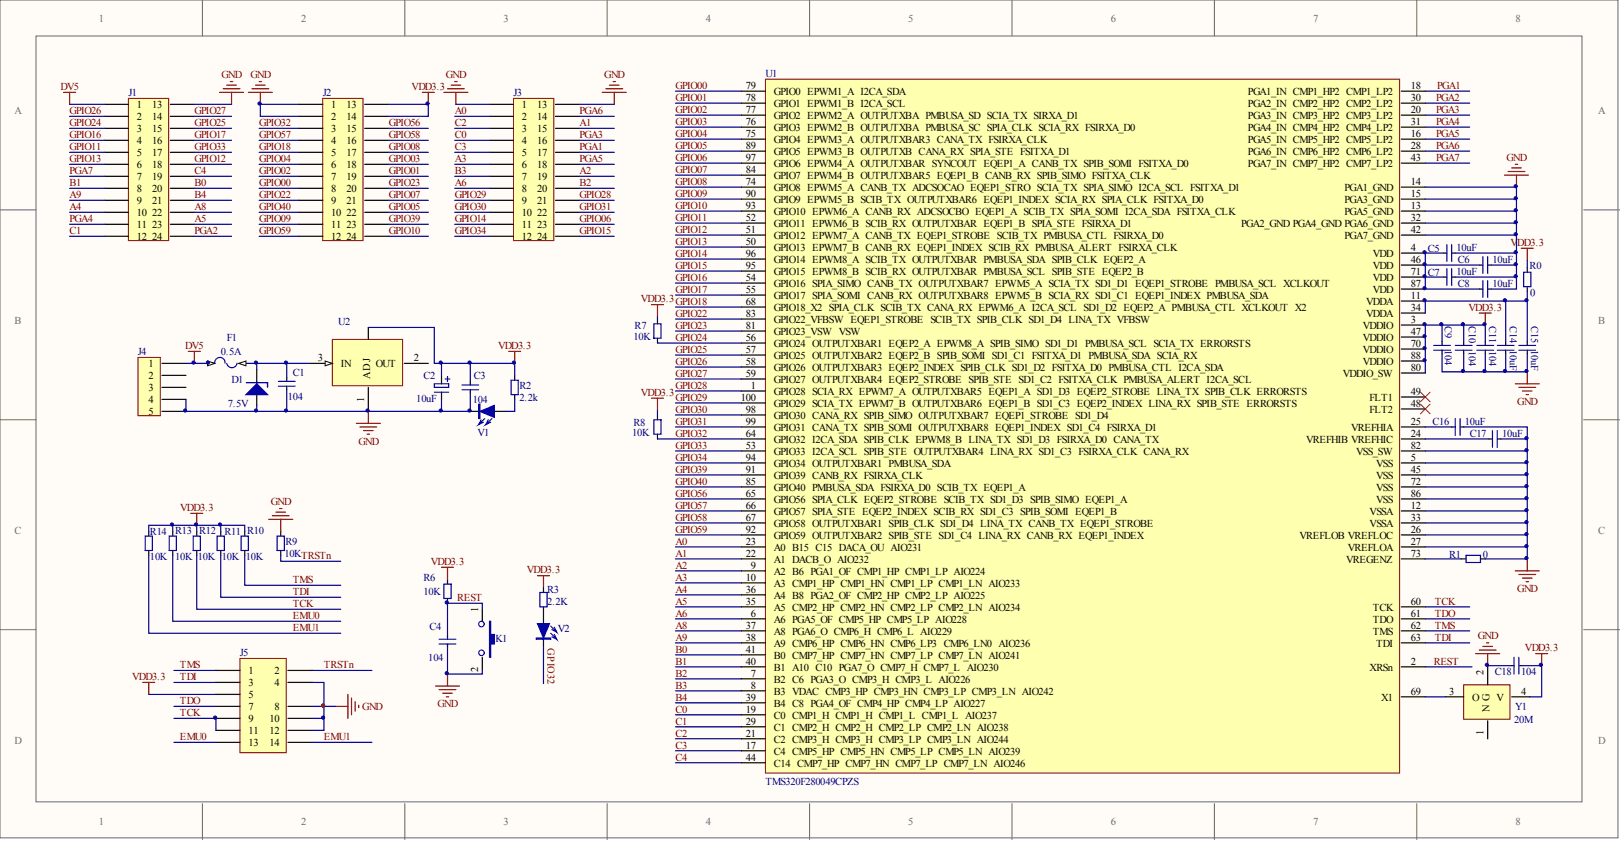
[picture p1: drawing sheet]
# Altium schematic sheet TMS320F280049CPZS.SchDoc
size 342 x 177 mm

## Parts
C1  104  [0805_C_M]
C2  10uF  [CE3528]
C3  104  [0805_C_M]
C4  104  [0805_C_M]
C5  10uF  [0805_C_M]
C6  10uF  [0805_C_M]
C7  10uF  [0805_C_M]
C8  10uF  [0805_C_M]
C9  104  [0805_C_M]
C10  104  [0805_C_M]
C11  104  [0805_C_M]
C14  10uF  [0805_C_M]
C15  10uF  [0805_C_M]
C16  10uF  [0805_C_M]
C17  10uF  [0805_C_M]
C18  104  [0805_C_M]
D1  7.5V  [1206D]
F1  0.5A  [1812F]
J1  CON24  [CON24_2.54]  (value not drawn)
J2  CON24  [CON24_2.54]  (value not drawn)
J3  CON24  [CON24_2.54]  (value not drawn)
J4  SIP5  [MINIUSB-S]  (value not drawn)
J5  Header 7X2  [JTAG14]  (value not drawn)
K1  KEY1  (value not drawn)
R0  0  [0805_R_M]
R1  0  [0805_R_M]
R2  2.2k  [0805_R_M]
R3  2.2K  [0805_R_M]
R6  10K  [0805_R_M]
R7  10K  [0805_R_M]
R8  10K  [0805_R_M]
R9  10K  [0805_R_M]
R10  10K  [0805_R_M]
R11  10K  [0805_R_M]
R12  10K  [0805_R_M]
R13  10K  [0805_R_M]
R14  10K  [0805_R_M]
U1  TMS320F280049  [STM32F407VGT6]
U2  AMS1117-3.3  [LM1117]  (value not drawn)
V1  LED  [0805D]  (value not drawn)
V2  LED2  [0805D]  (value not drawn)
Y1  20M  [OSC5070]

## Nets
DV5: F1.1 J1.1 J4.1
GND: C1.2 C2.2 C3.2 C4.1 C5.2 C6.2 C7.2 C8.2 C9.2 C10.2 C11.2 C14.2 C15.2 C16.2 C17.2 C18.1 D1.1 J1.13 J2.1 J2.2 J3.1 J3.13 J4.4 J4.5 J5.4 J5.8 J5.10 J5.12 K1.2 R1.2 R9.2 U1.5(VSS) U1.12(VSSA) U1.13(PGA5_GND) U1.14(PGA1_GND) U1.15(PGA3_GND) U1.26(VREFLOB_VREFLOC) U1.27(VREFLOA) U1.32(PGA2_GND_PGA4_GND_PGA6_GND) U1.33(VSSA) U1.42(PGA7_GND) U1.45(VSS) U1.72(VSS) U1.82(VSS_SW) U1.86(VSS) U2.1(ADJ) V1.2 Y1.2(G)
VDD3.3: C2.1 C3.1 C9.1 C10.1 C11.1 C18.2 J2.13 J2.14 J5.5 R0.2 R2.1 R3.1 R6.1 R7.2 R8.1 R10.2 R11.2 R12.2 R13.2 R14.2 U1.3(VDDIO) U1.47(VDDIO) U1.70(VDDIO) U1.80(VDDIO_SW) U1.88(VDDIO) U2.4 Y1.4(V)
A0: J3.2 U1.23(A0__B15__C15__DACA_OU__AIO231)
A1: J3.15 U1.22(A1__DACB_O__AIO232)
A2: J3.19 U1.9(A2__B6__PGA1_OF__CMP1_HP__CMP1_LP__AIO224)
A3: J3.6 U1.10(A3__CMP1_HP__CMP1_HN__CMP1_LP__CMP1_LN__AIO233)
A4: J1.10 U1.36(A4__B8__PGA2_OF__CMP2_HP__CMP2_LP__AIO225)
A5: J1.23 U1.35(A5__CMP2_HP__CMP2_HN__CMP2_LP__CMP2_LN__AIO234)
A6: J3.8 U1.6(A6__PGA5_OF__CMP5_HP__CMP5_LP__AIO228)
A8: J1.22 U1.37(A8__PGA6_O__CMP6_H__CMP6_L__AIO229)
A9: J1.9 U1.38(A9__CMP6_HP__CMP6_HN__CMP6_LP3__CMP6_LN0__AIO236)
B0: J1.20 U1.41(B0__CMP7_HP__CMP7_HN__CMP7_LP__CMP7_LN__AIO241)
B1: J1.8 U1.40(B1__A10__C10__PGA7_O__CMP7_H__CMP7_L__AIO230)
B2: J3.20 U1.7(B2__C6__PGA3_O__CMP3_H__CMP3_L__AIO226)
B3: J3.7 U1.8(B3__VDAC__CMP3_HP__CMP3_HN__CMP3_LP__CMP3_LN__AIO242)
B4: J1.21 U1.39(B4__C8__PGA4_OF__CMP4_HP__CMP4_LP__AIO227)
C0: J3.4 U1.19(C0__CMP1_H__CMP1_H__CMP1_L__CMP1_L__AIO237)
C1: J1.12 U1.29(C1__CMP2_H__CMP2_H__CMP2_LP__CMP2_LN__AIO238)
C2: J3.3 U1.21(C2__CMP3_H__CMP3_H__CMP3_LP__CMP3_LN__AIO244)
C3: J3.5 U1.17(C4__CMP5_HP__CMP5_HN__CMP5_LP__CMP5_LN__AIO239)
C4: J1.19 U1.44(C14__CMP7_HP__CMP7_HN__CMP7_LP__CMP7_LN__AIO246)
EMU0: J5.13 R13.1
EMU1: J5.14 R14.1
GPIO00: J2.8 U1.79(GPIO0__EPWM1_A__I2CA_SDA)
GPIO01: J2.19 U1.78(GPIO1__EPWM1_B__I2CA_SCL)
GPIO02: J2.7 U1.77(GPIO2__EPWM2_A__OUTPUTXBA__PMBUSA_SD__SCIA_TX__SIRXA_D1)
GPIO03: J2.18 U1.76(GPIO3__EPWM2_B__OUTPUTXBA__PMBUSA_SC__SPIA_CLK__SCIA_RX__FSIRXA_D0)
GPIO04: J2.6 U1.75(GPIO4__EPWM3_A__OUTPUTXBAR3__CANA_TX__FSIRXA_CLK)
GPIO05: J2.22 U1.89(GPIO5__EPWM3_B__OUTPUTXB__CANA_RX__SPIA_STE__FSITXA_D1)
GPIO06: J3.23 U1.97(GPIO6__EPWM4_A__OUTPUTXBAR__SYNCOUT__EQEP1_A__CANB_TX__SPIB_SOMI__FSITXA_D0)
GPIO07: J2.21 U1.84(GPIO7__EPWM4_B__OUTPUTXBAR5__EQEP1_B__CANB_RX__SPIB_SIMO__FSITXA_CLK)
GPIO08: J2.17 U1.74(GPIO8__EPWM5_A__CANB_TX__ADCSOCAO__EQEP1_STRO__SCIA_TX__SPIA_SIMO__I2CA_SCL__FSITXA_D1)
GPIO09: J2.11 U1.90(GPIO9__EPWM5_B__SCIB_TX__OUTPUTXBAR6__EQEP1_INDEX__SCIA_RX__SPIA_CLK__FSITXA_D0)
GPIO10: J2.24 U1.93(GPIO10__EPWM6_A__CANB_RX__ADCSOCBO__EQEP1_A__SCIB_TX__SPIA_SOMI__I2CA_SDA__FSITXA_CLK)
GPIO11: J1.5 U1.52(GPIO11__EPWM6_B__SCIB_RX__OUTPUTXBAR__EQEP1_B__SPIA_STE__FSIRXA_D1)
GPIO12: J1.18 U1.51(GPIO12__EPWM7_A__CANB_TX__EQEP1_STROBE__SCIB_TX__PMBUSA_CTL__FSIRXA_D0)
GPIO13: J1.6 U1.50(GPIO13__EPWM7_B__CANB_RX__EQEP1_INDEX__SCIB_RX__PMBUSA_ALERT__FSIRXA_CLK)
GPIO14: J3.11 U1.96(GPIO14__EPWM8_A__SCIB_TX__OUTPUTXBAR__PMBUSA_SDA__SPIB_CLK__EQEP2_A)
GPIO15: J3.24 U1.95(GPIO15__EPWM8_B__SCIB_RX__OUTPUTXBAR__PMBUSA_SCL__SPIB_STE__EQEP2_B)
GPIO16: J1.4 U1.54(GPIO16__SPIA_SIMO__CANB_TX__OUTPUTXBAR7__EPWM5_A__SCIA_TX__SD1_D1__EQEP1_STROBE__PMBUSA_SCL__XCLKOUT)
GPIO17: J1.16 U1.55(GPIO17__SPIA_SOMI__CANB_RX__OUTPUTXBAR8__EPWM5_B__SCIA_RX__SD1_C1__EQEP1_INDEX__PMBUSA_SDA)
GPIO18: J2.5 U1.68(GPIO18_X2__SPIA_CLK__SCIB_TX__CANA_RX__EPWM6_A__I2CA_SCL__SD1_D2__EQEP2_A__PMBUSA_CTL__XCLKOUT__X2)
GPIO22: J2.9 U1.83(GPIO22_VFBSW__EQEP1_STROBE__SCIB_TX__SPIB_CLK__SD1_D4__LINA_TX__VFBSW)
GPIO23: J2.20 U1.81(GPIO23_VSW__VSW)
GPIO24: J1.3 R7.1 U1.56(GPIO24__OUTPUTXBAR1__EQEP2_A__EPWM8_A__SPIB_SIMO__SD1_D1__PMBUSA_SCL__SCIA_TX__ERRORSTS)
GPIO25: J1.15 U1.57(GPIO25__OUTPUTXBAR2__EQEP2_B__SPIB_SOMI__SD1_C1__FSITXA_D1__PMBUSA_SDA__SCIA_RX)
GPIO26: J1.2 U1.58(GPIO26__OUTPUTXBAR3__EQEP2_INDEX__SPIB_CLK__SD1_D2__FSITXA_D0__PMBUSA_CTL__I2CA_SDA)
GPIO27: J1.14 U1.59(GPIO27__OUTPUTXBAR4__EQEP2_STROBE__SPIB_STE__SD1_C2__FSITXA_CLK__PMBUSA_ALERT__I2CA_SCL)
GPIO28: J3.21 U1.1(GPIO28__SCIA_RX__EPWM7_A__OUTPUTXBAR5__EQEP1_A__SD1_D3__EQEP2_STROBE__LINA_TX__SPIB_CLK__ERRORSTS)
GPIO29: J3.9 U1.100(GPIO29__SCIA_TX__EPWM7_B__OUTPUTXBAR6__EQEP1_B__SD1_C3__EQEP2_INDEX__LINA_RX__SPIB_STE__ERRORSTS)
GPIO30: J3.10 U1.98(GPIO30__CANA_RX__SPIB_SIMO__OUTPUTXBAR7__EQEP1_STROBE__SD1_D4)
GPIO31: J3.22 U1.99(GPIO31__CANA_TX__SPIB_SOMI__OUTPUTXBAR8__EQEP1_INDEX__SD1_C4__FSIRXA_D1)
GPIO32: J2.3 R8.2 U1.64(GPIO32__I2CA_SDA__SPIB_CLK__EPWM8_B__LINA_TX__SD1_D3__FSIRXA_D0__CANA_TX) V2.2
GPIO33: J1.17 U1.53(GPIO33__I2CA_SCL__SPIB_STE__OUTPUTXBAR4__LINA_RX__SD1_C3__FSIRXA_CLK__CANA_RX)
GPIO34: J3.12 U1.94(GPIO34__OUTPUTXBAR1__PMBUSA_SDA)
GPIO39: J2.23 U1.91(GPIO39__CANB_RX__FSIRXA_CLK)
GPIO40: J2.10 U1.85(GPIO40__PMBUSA_SDA__FSIRXA_D0__SCIB_TX__EQEP1_A)
GPIO56: J2.15 U1.65(GPIO56__SPIA_CLK__EQEP2_STROBE__SCIB_TX__SD1_D3__SPIB_SIMO__EQEP1_A)
GPIO57: J2.4 U1.66(GPIO57__SPIA_STE__EQEP2_INDEX__SCIB_RX__SD1_C3__SPIB_SOMI__EQEP1_B)
GPIO58: J2.16 U1.67(GPIO58__OUTPUTXBAR1__SPIB_CLK__SD1_D4__LINA_TX__CANB_TX__EQEP1_STROBE)
GPIO59: J2.12 U1.92(GPIO59__OUTPUTXBAR2__SPIB_STE__SD1_C4__LINA_RX__CANB_RX__EQEP1_INDEX)
PGA1: J3.17 U1.18(PGA1_IN__CMP1_HP2__CMP1_LP2)
PGA2: J1.24 U1.30(PGA2_IN__CMP2_HP2__CMP2_LP2)
PGA3: J3.16 U1.20(PGA3_IN__CMP3_HP2__CMP3_LP2)
PGA4: J1.11 U1.31(PGA4_IN__CMP4_HP2__CMP4_LP2)
PGA5: J3.18 U1.16(PGA5_IN__CMP5_HP2__CMP5_LP2)
PGA6: J3.14 U1.28(PGA6_IN__CMP6_HP2__CMP6_LP2)
PGA7: J1.7 U1.43(PGA7_IN__CMP7_HP2__CMP7_LP2)
REST: C4.2 K1.1 R6.2 U1.2(XRSn)
TCK: J5.9 J5.11 R12.1 U1.60(TCK)
TDI: J5.3 R11.1 U1.63(TDI)
TDO: J5.7 U1.61(TDO)
TMS: J5.1 R10.1 U1.62(TMS)
TRSTn: J5.2 R9.1
NetC1_1: C1.1 D1.2 F1.2 U2.3(IN)
NetC5_1: C5.1 C6.1 C7.1 C8.1 U1.4(VDD) U1.46(VDD) U1.71(VDD) U1.87(VDD)
NetC14_1: C14.1 C15.1 R0.1 U1.11(VDDA) U1.34(VDDA)
NetC16_1: C16.1 U1.25(VREFHIA)
NetC17_1: C17.1 U1.24(VREFHIB_VREFHIC)
NetR1_1: R1.1 U1.73(VREGENZ)
NetR2_2: R2.2 V1.1
NetR3_2: R3.2 V2.1
NetU1_69: U1.69(X1) Y1.3(O)

Not connected (* = marked no-connect by the designer): J4 2 3; U1 48(FLT2)* 49(FLT1)*; U2 2(OUT); Y1 1(N)
